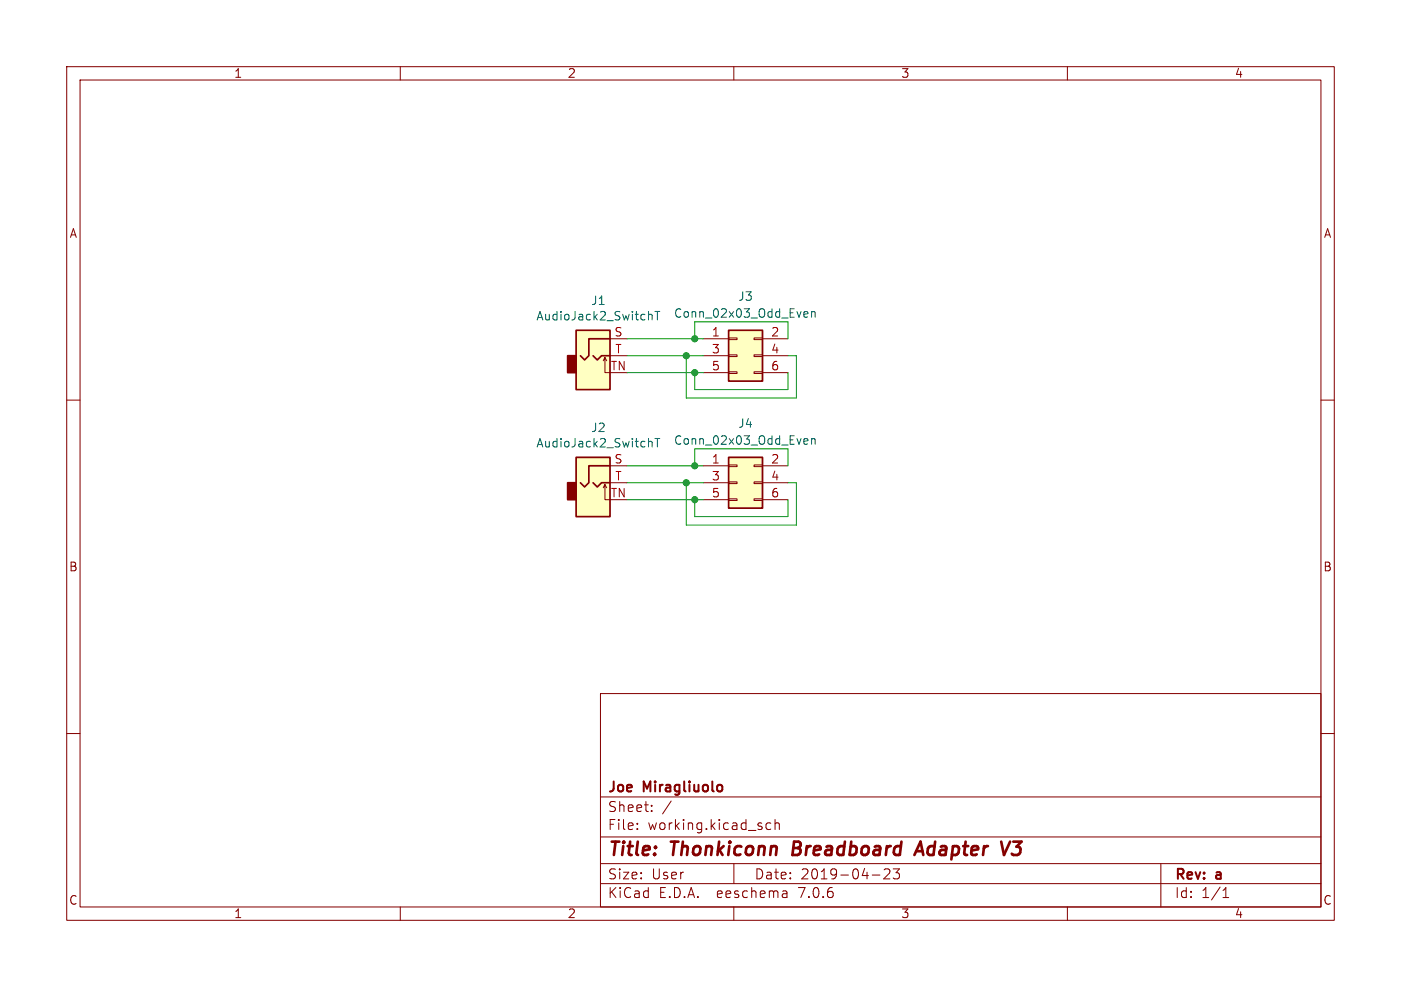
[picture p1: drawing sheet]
<svg xmlns="http://www.w3.org/2000/svg" width="210mm" height="148mm" viewBox="0 0 210 148" stroke-linecap="round" stroke-linejoin="round" font-family="sans-serif">
<g fill="none" stroke="#840000" stroke-width=".15">
<path d="M10 10h190v128h-190zM12 12h186v124h-186zM60 10v2M110 10v2M160 10v2M10 60h2M90.4 54.1l.3-.5v2.3h.7M90.7 53.6l.2 .5M91.4 50.8h2.6M91.4 53.3h2.6M105.4 50.8h3.8M105.4 53.3h3.8"/>
<path d="M105.4 55.9h3.8M109.2 55.8h1.3v.2h-1.3zM109.2 53.2h1.3v.3h-1.3zM109.2 50.7h1.3v.2h-1.3zM113 55.8h1.3v.2h-1.3zM113 53.2h1.3v.3h-1.3zM113 50.7h1.3v.2h-1.3zM114.3 50.8h3.8M114.3 53.3h3.8M114.3 55.9h3.8M198 60h2M90.4 73.2l.3-.6v2.3h.7"/>
<path d="M90.7 72.6l.2 .6M91.4 69.9h2.6M91.4 72.4h2.6M105.4 69.9h3.8M105.4 72.4h3.8M105.4 74.9h3.8M109.2 74.8h1.3v.3h-1.3zM109.2 72.3h1.3v.2h-1.3zM109.2 69.7h1.3v.3h-1.3zM113 74.8h1.3v.3h-1.3zM113 72.3h1.3v.2h-1.3zM113 69.7h1.3v.3h-1.3z"/>
<path d="M114.3 69.9h3.8M114.3 72.4h3.8M114.3 74.9h3.8M10 110h2M90 104h108v32h-108zM90 119.5h108M198 110h2M60 136v2M90 132.5h108M90 129.5h108M90 125.5h108M95.5 124.2v.2"/>
<path d="M95.5 123.5v.1M97.7 121.5v.2M97.7 120.8v.1M100.6 120.1l-1.3 1.9M110 136v2M110 129.5v3M115.5 123.5l-.4-.1-.3 .3v.4l.2 .2h.5M116.2 123.5a.37 .37 0 0 1 .6 .1v.8M116.2 122.9v1.5M117.9 133.7l.1 .9M118 134.5l-.2 .1M118 133.9l-.2 .1"/>
<path d="M130.8 131.2h1.1M132.5 130.4l.3-.1 .5 .1a.41 .41 0 0 1 0 .5l-.8 .9h.9M133.9 130.3h.9l-.5 .6a.41 .41 0 0 1 .5 .2v.4l-.1 .2-.6 .1-.2-.2M160 136v2M174 129.5v6.5M183.3 134.6h.9M183.3 133.5l.5-.4v1.5"/>
</g>
<path d="M119 126.2l-.2 2h.7M137.1 128.2l.9-2 .4 2M137.3 127.6h1M151.4 126.2l-.9 2M151.7 128l.2 .2h.6M151.9 126.2h1.2" fill="none" stroke="#840000" stroke-width=".4"/>
<g fill="#ffffc2" stroke="#ffffc2" stroke-width=".15">
<path d="M86.4 68.6h5v8.9h-5z"/>
<path d="M109.2 49.5h5.1v7.7h-5.1z"/>
<path d="M86.4 49.5h5v8.9h-5z"/>
<path d="M109.2 68.6h5.1v7.6h-5.1z"/>
</g>
<g fill="#840000" stroke="#840000" stroke-width=".25">
<path d="M85.1 72.4h1.3v2.5h-1.3z"/>
<path d="M85.1 53.3h1.3v2.6h-1.3z"/>
</g>
<path d="M86.4 49.5h5v8.9h-5zM88.9 53.3l.6 .7 .7-.7h1.2M91.4 50.8h-3.1v2.5l-.7 .7-.6-.7M109.2 49.5h5.1v7.7h-5.1zM86.4 68.6h5v8.9h-5zM88.9 72.4l.6 .6 .7-.6h1.2M91.4 69.9h-3.1v2.5l-.7 .6-.6-.6M109.2 68.6h5.1v7.6h-5.1z" fill="none" stroke="#840000" stroke-width=".25"/>
<g fill="none" stroke="#006464" stroke-width=".15">
<path d="M97.3 47.2h.4l.1 .8M98.2 46.7h.7M98.5 46.7v1.3M120.7 46.7l.3 .1 .1 .2-.6 .1M121 47.5l-.3 .1M121.6 46.8l.2-.1 .3 .1 .1 .8M121.6 46.7v.9M97.3 66.2h.4l.1 .8M98.2 65.8h.7M98.5 65.8v1.2M120.7 65.8h.3l.1 .3-.6 .1M121 66.6h-.3"/>
<path d="M121.6 65.9l.2-.1h.3l.1 .8M121.6 65.8v.8"/>
</g>
<path d="M94 50.8h11.4M94 55.9h11.4M94 53.3h11.4M102.9 53.3v6.4h16.5v-6.4h-1.3M104.1 50.8v-2.5h14v2.5M104.1 55.9v2.5h14v-2.5M94 72.4h11.4M94 69.9h11.4M94 74.9h11.4M102.9 72.4v6.3h16.5v-6.3h-1.3M104.1 69.9v-2.6h14v2.6M104.1 74.9v2.6h14v-2.6" fill="none" stroke="#009600" stroke-width=".15"/>
<g fill="#009600" stroke="#009600" stroke-width=".15">
<circle cx="102.9" cy="72.4" r=".46"/>
<circle cx="104.1" cy="69.9" r=".46"/>
<circle cx="104.1" cy="74.9" r=".46"/>
<circle cx="104.1" cy="50.8" r=".46"/>
<circle cx="104.1" cy="55.9" r=".46"/>
<circle cx="102.9" cy="53.3" r=".46"/>
</g>
<g font-size="2.8" fill="#840000">
<text x="91" y="128.9">Title:</text>
<text x="100.7" y="128.9">Thonkiconn</text>
<text x="119.7" y="128.9">Breadboard</text>
<text x="139" y="128.9">Adapter</text>
<text x="152.6" y="128.9">V3</text>
</g>
<g font-size="2.1" fill="#840000">
<text x="91" y="119.2">Joe</text>
<text x="96.5" y="119.2">Miragliuolo</text>
<text x="91" y="124.7">File:</text>
<text x="91" y="122">Sheet:</text>
<text x="97.1" y="124.7">working.kicad_sch</text>
<text x="91" y="134.9">KiCad</text>
<text x="91" y="132.1">Size:</text>
<text x="97.7" y="132.1">User</text>
<text x="98.7" y="134.9">E.D.A.</text>
<text x="107.6" y="134.9">eeschema</text>
<text x="113" y="132.1">Date:</text>
<text x="120" y="134.9">7.0.6</text>
<text x="120" y="132.1">2019-04-23</text>
<text x="176" y="132.3">Rev:</text>
<text x="176" y="134.9">Id:</text>
<text x="180.1" y="134.9">1/1</text>
<text x="182.4" y="132.3">a</text>
</g>
<g font-size="1.8" fill="#840000">
<text x="35" y="11.9">1</text>
<text x="85" y="11.9">2</text>
<text x="135" y="11.9">3</text>
<text x="185" y="11.9">4</text>
<text x="10.3" y="35.9">A</text>
<text x="198.4" y="35.9">A</text>
<text x="10.3" y="85.9">B</text>
<text x="198.3" y="85.9">B</text>
<text x="10.3" y="135.9">C</text>
<text x="35" y="137.9">1</text>
<text x="85" y="137.9">2</text>
<text x="135" y="137.9">3</text>
<text x="185" y="137.9">4</text>
<text x="198.3" y="135.9">C</text>
</g>
<g font-size="1.8" fill="#006464">
<text x="88.5" y="45.9">J1</text>
<text x="100.9" y="47.9">Conn_02x03_Odd_Even</text>
<text x="110.6" y="45.3">J3</text>
<text x="80.3" y="48.3">AudioJack2_SwitchT</text>
<text x="88.5" y="65">J2</text>
<text x="110.6" y="64.4">J4</text>
<text x="80.3" y="67.3">AudioJack2_SwitchT</text>
<text x="100.9" y="66.9">Conn_02x03_Odd_Even</text>
</g>
<g font-size="1.8" fill="#a90000">
<text x="92" y="50.5">S</text>
<text x="92.1" y="53.1">T</text>
<text x="106.6" y="50.5">1</text>
<text x="106.6" y="53.1">3</text>
<text x="115.5" y="50.5">2</text>
<text x="115.5" y="53.1">4</text>
<text x="91.5" y="55.6">TN</text>
<text x="106.6" y="55.6">5</text>
<text x="115.5" y="55.6">6</text>
<text x="92" y="69.6">S</text>
<text x="106.6" y="69.6">1</text>
<text x="115.5" y="69.6">2</text>
<text x="91.5" y="74.7">TN</text>
<text x="92.1" y="72.1">T</text>
<text x="106.6" y="72.1">3</text>
<text x="106.6" y="74.7">5</text>
<text x="115.5" y="72.1">4</text>
<text x="115.5" y="74.7">6</text>
</g>
</svg>
